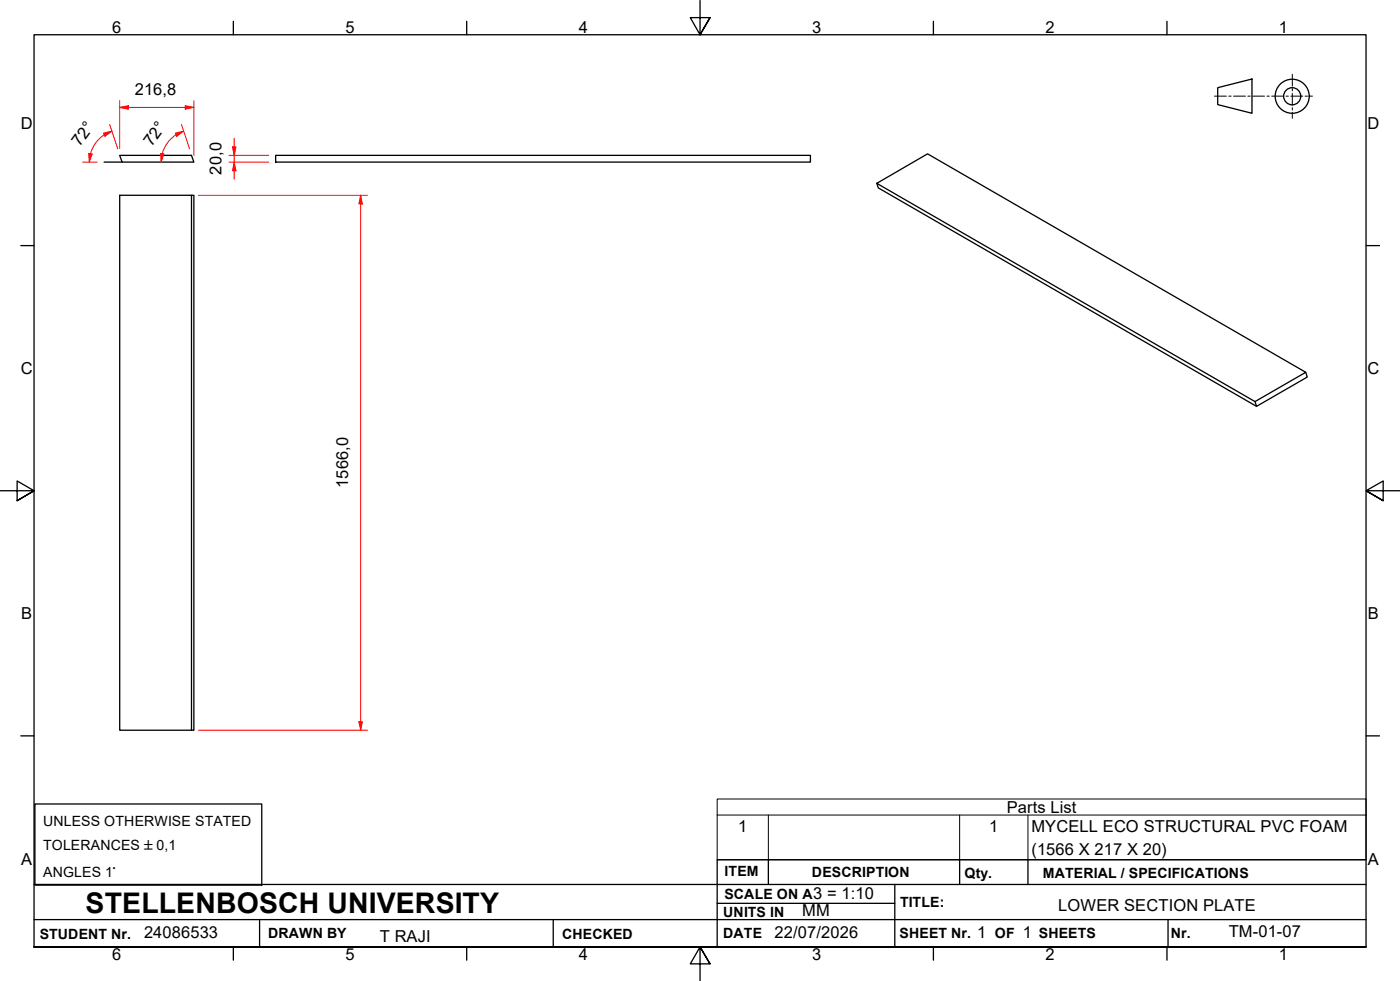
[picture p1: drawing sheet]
<svg xmlns="http://www.w3.org/2000/svg" width="410mm" height="287mm" viewBox="0 0 410 287" stroke-linecap="round" stroke-linejoin="round" font-family="sans-serif">
<!-- layer: Visible Edges(ISO) -->
<path d="M35.1 45.5h21l.7 1.9h-21zM35.1 57.2h21v156.6h-21zM56.1 57.2h.7v156.6h-.7M80.7 45.5h156.6v1.9h-156.6zM256.7 53.7l14.9-8.7 110.7 64-14.8 8.6zM256.7 53.7l.5 1.3 110.7 63.9 14.9-8.5-.5-1.4M367.5 117.6l.4 1.3" fill="none" stroke="#000" stroke-width=".38"/>
<!-- layer: Symbols(ISO) -->
<path d="M210 238.6v-4.7h190v4.7M210 238.6v13.1h190v-13.1M210 238.6h190M225 238.6v13.1M281 238.6v13.1M301 238.6v13.1" fill="none" stroke="#000" stroke-width=".29"/>
<!-- layer: Border_0 -->
<g fill="none" stroke="#000" stroke-width=".38">
<path d="M68.3 6.2v4M136.7 6.2v4M205 .1v10.1l-2.9-5h5.8l-2.9 5 2.9-5M273.3 6.2v4M341.7 6.2v4M6.1 71.9h3.9M400 71.9h3.9M0 143.7h10l-5-2.9v5.8l5-2.9-5 2.9M410 143.7h-10l5-2.9v5.8l-5-2.9 5 2.9M6.1 215.4h3.9M400 215.4h3.9M10 277.2v-267h390v267h-390h390"/>
<path d="M68.3 277.2v3.9M136.7 277.2v3.9M273.3 277.2v3.9M341.7 277.2v3.9M207.9 282.1l-2.9-4.9 2.9 4.9h-5.8l2.9-4.9v10"/>
</g>
<!-- layer: Sketch Geometry(ISO) -->
<g fill="none" stroke="#000" stroke-width=".38">
<path d="M30.5 47.4h5.3M10.2 235.3h66.4v23.8h-66.4zM10 258.9h390M225 251.7v7.2M262 258.9v18.3M281 251.7v7.2M301 251.7v7.2M400 251.7h-190v25.5M10 277.2h390M10 269.2h390M76 269.2v8M162 269.2v8"/>
<path d="M210 264.4h52M342 269.2v8"/>
</g>
<!-- layer: Dimensions(ISO) -->
<path d="M68.6 43v2.5" fill="none" stroke="#f00" stroke-width=".29"/>
<path d="M68.1 43h1l-.5 2.5z" fill="#f00"/>
<path d="M68.1 43h1l-.5 2.5zM68.6 47.4v2.6" fill="none" stroke="#f00" stroke-width=".29"/>
<path d="M68.6 47.4l.5 2.6h-1z" fill="#f00"/>
<path d="M35.1 31.4h2.5M67.1 45.5h11.6M67.1 47.4h11.6M68.6 47.4l.5 2.6h-1zM68.6 40.5v2.5M68.6 45.5v1.9M68.6 50v2.5" fill="none" stroke="#f00" stroke-width=".29"/>
<path d="M35.1 31.4l2.5-.5v1.1z" fill="#f00"/>
<path d="M35.1 31.4l2.5-.5v1.1zM54.2 31.4h2.6" fill="none" stroke="#f00" stroke-width=".29"/>
<path d="M54.2 30.9l2.6 .5-2.6 .6z" fill="#f00"/>
<path d="M35.1 29.5v13.9M37.6 31.4h16.6M53.8 38.4l-2.2 1M54.2 30.9l2.6 .5-2.6 .6zM56.8 29.5v16" fill="none" stroke="#f00" stroke-width=".29"/>
<path d="M51.3 39l2.5-.6-2 1.5z" fill="#f00"/>
<path d="M51.3 39l2.5-.6-2 1.5zM47.5 45l-.3 2.4" fill="none" stroke="#f00" stroke-width=".29"/>
<path d="M47.1 44.9l.9 .1-.8 2.4z" fill="#f00"/>
<path d="M32.8 38.4l-2.3 1M51.5 39.5a9.6 9.6 0 0 0-4 5.5M53.1 36.5l2.4 7.1M47.1 44.9l.9 .1-.8 2.4z" fill="none" stroke="#f00" stroke-width=".29"/>
<path d="M30.3 39l2.5-.6-2.1 1.5z" fill="#f00"/>
<path d="M30.3 39l2.5-.6-2.1 1.5zM26.5 45l-.3 2.4" fill="none" stroke="#f00" stroke-width=".29"/>
<path d="M26 44.9l1 .1-.8 2.4z" fill="#f00"/>
<path d="M30.5 39.5a9.6 9.6 0 0 0-4 5.5M32.1 36.5l2.4 7.1M24.2 47.4h4.2M26 44.9l1 .1-.8 2.4zM105.6 57.2v2.5" fill="none" stroke="#f00" stroke-width=".29"/>
<!-- layer: Sketch Geometry(ISO) -->
<g fill="none" stroke="#000" stroke-width=".29">
<path d="M355.6 28.1h3.5M359.8 28.1h.7M361.2 28.1h3.5M365.4 28.1h.7M366.8 28.1h3.5M371 28.1h.7M372.4 28.1h3.5M376.6 28.1h.7M378 28.1h3.4M378.4 21.7v3.5M378.4 25.9v.7M378.4 27.3v3.5"/>
<path d="M378.4 31.5v.7M378.4 32.9v1.7M382.1 28.1h.7M383.5 28.1h.8"/>
</g>
<g fill="none" stroke="#000" stroke-width=".38">
<path d="M356.6 25.7l10-2.6v10.1l-10-2.6z"/>
<circle cx="378.4" cy="28.2" r="5"/>
<circle cx="378.4" cy="28.2" r="2.51"/>
</g>
<!-- layer: Dimensions(ISO) -->
<path d="M105.6 57.2l.5 2.5h-1z" fill="#f00"/>
<path d="M105.6 57.2l.5 2.5h-1zM105.6 211.3v2.5" fill="none" stroke="#f00" stroke-width=".29"/>
<path d="M105.1 211.3h1l-.5 2.5z" fill="#f00"/>
<path d="M58.1 57.2h49.5M105.6 59.7v151.6M58.1 213.8h49.5M105.1 211.3h1l-.5 2.5z" fill="none" stroke="#f00" stroke-width=".29"/>
<text font-size="8.3" x="25.1" y="267.2">STELLENBOSCH UNIVERSITY</text>
<g font-size="4.8">
<text x="32.8" y="9.7">6</text>
<text x="101.2" y="9.7">5</text>
<text x="169.5" y="9.7">4</text>
<text x="237.8" y="9.7">3</text>
<text x="306.1" y="9.7">2</text>
<text x="374.5" y="9.7">1</text>
<text x="39.4" y="27.8">216,8</text>
<text x="6.1" y="37.8">D</text>
<text x="400.4" y="37.8">D</text>
<text x="23.4" y="43.1" transform="rotate(-54 23.4 43.1)">72°</text>
<text x="44.4" y="43.1" transform="rotate(-54 44.4 43.1)">72°</text>
<text x="64.9" y="51.1" transform="rotate(-90 64.9 51.1)">20,0</text>
<text x="6.1" y="109.6">C</text>
<text x="400.4" y="109.6">C</text>
<text x="101.9" y="142.8" transform="rotate(-90 101.9 142.8)">1566,0</text>
<text x="6.2" y="181.3">B</text>
<text x="400.5" y="181.3">B</text>
<text x="294.8" y="238">Parts List</text>
<text x="216.2" y="243.6">1</text>
<text x="289.6" y="243.6">1</text>
<text x="302" y="243.7">MYCELL ECO STRUCTURAL PVC FOAM</text>
<text x="302" y="250.2">(1566 X 217 X 20)</text>
<text x="6.2" y="253.1">A</text>
<text x="400.5" y="253.1">A</text>
<text x="238.1" y="263.2">3 = 1:10</text>
<text x="234.9" y="268.2">MM</text>
<text x="309.9" y="266.7">LOWER SECTION PLATE</text>
<text x="42.2" y="274.5">24086533</text>
<text x="111.2" y="275.7">T RAJI</text>
<text x="226.8" y="274.5">22/07/2026</text>
<text x="286.1" y="274.5">1</text>
<text x="299.5" y="274.7">1</text>
<text x="359.8" y="274.1">TM-01-07</text>
<text x="32.8" y="281.1">6</text>
<text x="101.2" y="281.1">5</text>
<text x="169.5" y="281.1">4</text>
<text x="237.8" y="281.1">3</text>
<text x="306.1" y="281.1">2</text>
<text x="374.5" y="281.1">1</text>
</g>
<g font-size="4.1">
<text x="12.6" y="241.7">UNLESS OTHERWISE STATED</text>
<text x="12.6" y="248.7">TOLERANCES ±0,1</text>
<text x="12.6" y="256.8">ANGLES 1°</text>
<text x="212.2" y="256.5">ITEM</text>
<text x="237.7" y="256.7">DESCRIPTION</text>
<text x="282.4" y="256.9">Qty.</text>
<text x="305.4" y="256.9">MATERIAL / SPECIFICATIONS</text>
<text x="212.1" y="263">SCALE ON A</text>
<text x="211.8" y="268.4">UNITS IN</text>
<text x="263.5" y="265.6">TITLE:</text>
<text x="11.6" y="274.8">STUDENT Nr.</text>
<text x="78.5" y="274.6">DRAWN BY</text>
<text x="164.6" y="274.8">CHECKED</text>
<text x="211.8" y="274.6">DATE</text>
<text x="263.4" y="274.6">SHEET Nr.</text>
<text x="291.3" y="274.6">OF</text>
<text x="304.2" y="274.6">SHEETS</text>
<text x="342.8" y="274.5">Nr.</text>
</g>
</svg>
